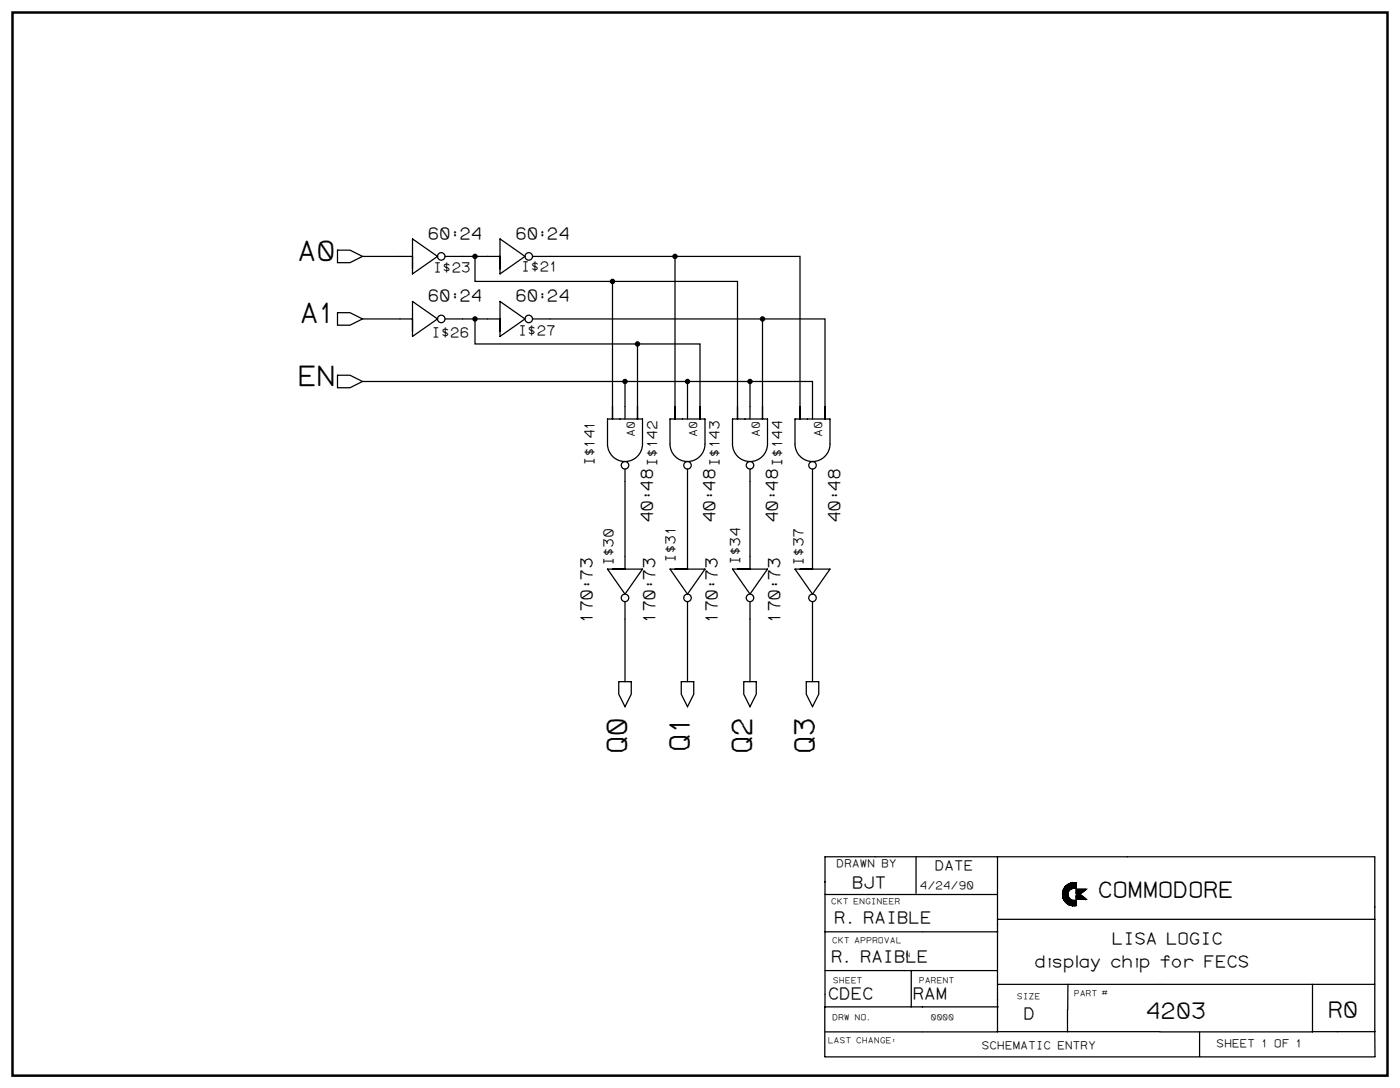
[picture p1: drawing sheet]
<svg xmlns="http://www.w3.org/2000/svg" width="1189mm" height="923mm" viewBox="0 0 1189 923" stroke-linecap="round" stroke-linejoin="round" font-family="sans-serif">
<path d="M11 11h1167v902h-1167z" fill="#fff" stroke="#fff" stroke-width=".85" stroke-linecap="butt"/>
<path d="M11 11h1167v902h-1167z" fill="none" stroke="#000" stroke-width="2.1"/>
<g fill="none" stroke="#000" stroke-width="1.1">
<path d="M287 212h10l11 6-11 5h-10zM308 218h42M350 203l21 15-21 14zM378 218h25v21h117M403 218h21M424 203l22 15-22 14zM452 218h227v138M573 218v138M350 256l21 15-21 14zM424 256l22 15-22 14zM287 265h10l11 6-11 5h-10zM308 271h42"/>
<path d="M378 271h25v21h138M403 271h21M452 271h248v85M647 271v85M287 318h10l11 6-11 5h-10zM308 324h382v32M531 324v32M584 324v32M637 324v32M516 356h29v21a15 15 0 0 1-14 15 15 15 0 0 1-15-15zM520 356v-117h106v117M541 356v-64h53v64"/>
<path d="M569 356h29v21a15 15 0 0 1-14 15 15 15 0 0 1-15-15zM622 356h30v21a15 15 0 0 1-15 15 15 15 0 0 1-15-15zM675 356h30v21a15 15 0 0 1-15 15 15 15 0 0 1-15-15zM531 398v85M584 398v85M637 398v85M690 398v85M516 483h29l-14 21zM569 483h29l-14 21zM622 483h30l-15 21zM675 483h30l-15 21zM531 511v67"/>
<path d="M584 511v67M637 511v67M690 511v67M525 578h11v11l-5 11-6-11zM578 578h11v11l-5 11-6-11zM631 578h11v11l-5 11-6-11zM684 578h11v11l-5 11-6-11zM778 727v31M847 727v47M957 727h210v169M957 727h-257v127h148M700 759h147"/>
<path d="M902 758h5v9v-6l1 7-1-1 1 1v-6l-1-2 1 3v5h1l-1-5 2 1h3v4h-3h-1v-5v5M902 756v6l1 1v-8v8l1 2v-12v12v-12l-1 5 1-4h-1l1 10-1-10v9v-8v7v-6v6l-1-5 1-1v6M904 758v7v-12v5l1-6h-1l1 14-1-1 1-13v14M905 758l1-7v15M905 752v14M906 751v2v-2v3M906 751v16v-16l-1 15 1-15v15v-15v16l1-9-1 9 1-5v5v-7v7v-6v6l1-5v6v-5l1 5v-5v5l1-4v4v-4l1 4v-4l1 4v-4l1 4v-4l1 4v-4l-1 4v-4v4l-1-4v4v-4l-1 4-1-4v4v-4l-1 4v-4M907 751h-1v16v-16v15v-15l-1 1v14l1 1-2-2v-13v1l1-1-1 1v12v-7M907 751l-3 2 1 1h-1l1-2v1h-1v1h-1l1 1-1 1 1 2h-1h1l-1-1h1l-1 1h1h-1l1 1h-1l1-1h-1l1 3v-2v2l-1-3 1 2h-1v2l3 4-1-2h-1l2 2v-2l1 3-1-4v3l-2-3M908 750l-1 6M908 755v-5v5l-1-5 1 5-1-4v5v-5v6l-1-2v3l1-7-1 7M908 755v-5v5"/>
<path d="M909 754l-1-4v5M909 754v-4l-1 5M910 754h.1M913 749v5l1-5v5h-1l1-5h-1v5v-5v5l-1-5h1v5l-1-5v5l-3-1h3l-3 1 1-5 1 5 1-5v5l1-5-1 5v-5v5v-5v5l-1-5v5v-5l-1 5v-5v5v-5v5v-4l-1 4v-4v4v-4l-1 5h1M913 749v5v-5v5l-1-5v5v-5l-1 5v-5l-1 5v-5v5v-4h-1v4v-4l-1 5v-5v5l2-1h4M914 755h8l-4 3h-4zM914 760h4l4 3h-8zM914 749a10 10 0 0 0-12 10 10 10 0 0 0 12 9v-4a5 5 0 0 1-7-5 5 5 0 0 1 7-5M914 749h-4l-3 1v6l1-1-1 2v-7v1v7l-1-7v16M914 749v5M914 755v3M914 760v3"/>
<path d="M914 760v3l1-3v3v-3l1 3v-3v3M915 755v3M916 755v3M917 755v3M917 760v3M917 760v3l1-3v3v-3l1 3v-2v2M918 755v3l3-3h-7M918 760h-4l5 1h-5h6l-6 1h7h-7h7M918 755v3h-4M918 755v2h-4v1M919 755v2M919 755v2h-5"/>
<path d="M920 755v1h-6M920 755v1M921 755v1h-7M921 755h-7M921 755h1h-1M847 774v102M907 762l1 6v-5v5l1-5v5v-4l1 4v-4v4l1-4v4l1-4v4l1-4v4M910 766h4M914 763h7M920 763v-2v2M921 762v1v-1l1 1-3-2 2 1h-1v1M700 791h147"/>
<path d="M847 780h320M700 824h147M774 824v30M847 835h320M907 835l-1 22M1114 835v41h-129M700 854v43M906 856v20M700 876h147M847 875h138M1018 876v20M1114 875h53"/>
<path d="M700 897h467"/>
<circle cx="375" cy="218" r="3"/>
<circle cx="449" cy="218" r="3"/>
<circle cx="375" cy="271" r="3"/>
<circle cx="449" cy="271" r="3"/>
<circle cx="531" cy="395" r="3"/>
<circle cx="584" cy="395" r="3"/>
<circle cx="637" cy="395" r="3"/>
<circle cx="690" cy="395" r="3"/>
<circle cx="531" cy="507" r="3"/>
<circle cx="584" cy="507" r="3"/>
<circle cx="637" cy="507" r="3"/>
<circle cx="690" cy="507" r="3"/>
</g>
<g fill="#000" stroke="#000" stroke-width="1.1">
<circle cx="403" cy="218" r="1.8"/>
<circle cx="573" cy="218" r="1.8"/>
<circle cx="520" cy="239" r="1.8"/>
<circle cx="403" cy="271" r="1.8"/>
<circle cx="647" cy="271" r="1.8"/>
<circle cx="541" cy="292" r="1.8"/>
<circle cx="531" cy="324" r="1.8"/>
<circle cx="584" cy="324" r="1.8"/>
<circle cx="637" cy="324" r="1.8"/>
</g>
<g font-size="23.6">
<text x="252" y="220">A0</text>
<text x="254" y="274">A1</text>
<text x="252" y="327">EN</text>
<text x="532" y="641" transform="rotate(-90 532 641)">Q0</text>
<text x="585" y="639" transform="rotate(-90 585 639)">Q1</text>
<text x="638" y="641" transform="rotate(-90 638 641)">Q2</text>
<text x="691" y="641" transform="rotate(-90 691 641)">Q3</text>
</g>
<g font-size="18.9">
<text x="931" y="761">COMMODORE</text>
<text x="1127" y="863">R0</text>
<text x="972" y="864">4203</text>
</g>
<g font-size="14.2">
<text x="363" y="203">60:24</text>
<text x="437" y="203">60:24</text>
<text x="363" y="256">60:24</text>
<text x="437" y="256">60:24</text>
<text x="723" y="753">BJT</text>
<text x="708" y="783">R. RAIBLE</text>
<text x="944" y="801">LISA LOGIC</text>
<text x="705" y="816">R. RAIBLE</text>
<text x="878" y="820">display chip for FECS</text>
<text x="702" y="848">CDEC</text>
<text x="775" y="848">RAM</text>
<text x="869" y="865">D</text>
</g>
<g font-size="14.1">
<text x="554" y="444" transform="rotate(-90 554 444)">40:48</text>
<text x="607" y="444" transform="rotate(-90 607 444)">40:48</text>
<text x="660" y="444" transform="rotate(-90 660 444)">40:48</text>
<text x="713" y="444" transform="rotate(-90 713 444)">40:48</text>
<text x="503" y="528" transform="rotate(-90 503 528)">170:73</text>
<text x="556" y="528" transform="rotate(-90 556 528)">170:73</text>
<text x="609" y="528" transform="rotate(-90 609 528)">170:73</text>
<text x="662" y="528" transform="rotate(-90 662 528)">170:73</text>
</g>
<g font-size="11.8">
<text x="367" y="231">I$23</text>
<text x="442" y="230">I$21</text>
<text x="366" y="286">I$26</text>
<text x="440" y="285">I$27</text>
<text x="505" y="396" transform="rotate(-90 505 396)">I$141</text>
<text x="558" y="396" transform="rotate(-90 558 396)">I$142</text>
<text x="611" y="396" transform="rotate(-90 611 396)">I$143</text>
<text x="664" y="396" transform="rotate(-90 664 396)">I$144</text>
<text x="573" y="478" transform="rotate(-90 573 478)">I$31</text>
<text x="628" y="480" transform="rotate(-90 628 480)">I$34</text>
<text x="521" y="481" transform="rotate(-90 521 481)">I$30</text>
<text x="682" y="480" transform="rotate(-90 682 480)">I$37</text>
<text x="793" y="738">DATE</text>
</g>
<g font-size="9.4">
<text x="539" y="371" transform="rotate(-90 539 371)">A0</text>
<text x="592" y="371" transform="rotate(-90 592 371)">A0</text>
<text x="645" y="371" transform="rotate(-90 645 371)">A0</text>
<text x="698" y="371" transform="rotate(-90 698 371)">A0</text>
<text x="710" y="736">DRAWN BY</text>
<text x="781" y="754">4/24/90</text>
<text x="833" y="890">SCHEMATIC ENTRY</text>
<text x="1033" y="889">SHEET 1 OF 1</text>
</g>
<g font-size="7.1">
<text x="705" y="767">CKT ENGINEER</text>
<text x="706" y="800">CKT APPROVAL</text>
<text x="707" y="834">SHEET</text>
<text x="780" y="834">PARENT</text>
<text x="912" y="845">PART #</text>
<text x="863" y="848">SIZE</text>
<text x="706" y="866">DRW NO.</text>
<text x="790" y="866">0000</text>
<text x="703" y="885">LAST CHANGE:</text>
</g>
<text font-size="5.3" x="769" y="812">N</text>
</svg>
